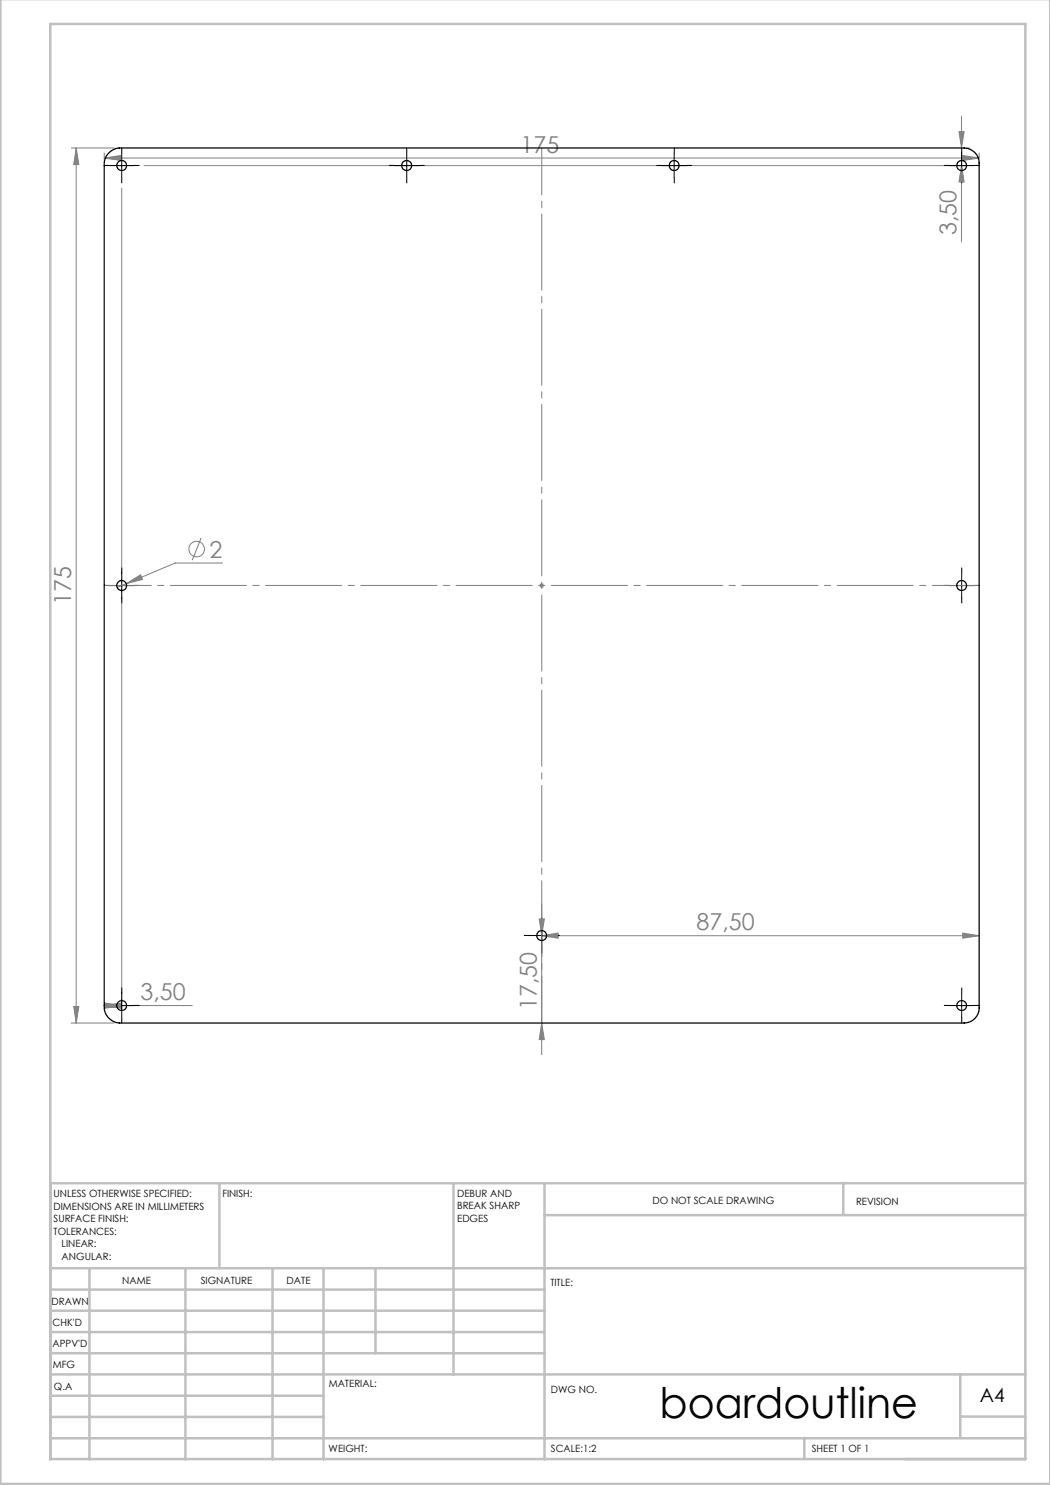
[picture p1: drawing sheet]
<svg xmlns="http://www.w3.org/2000/svg" width="210mm" height="297mm" viewBox="0 0 210 297" stroke-linecap="round" stroke-linejoin="round" font-family="sans-serif">
<g fill="none" stroke="#808080" stroke-width=".2">
<path d="M14.3 29.6h8.5M15.2 29.6v175M15.2 29.6l.6 3.3h-1.1zM20.8 31.6l3.3-.5v1zM20.8 30.6v1.5M20.8 31.6h175M24.3 37.6v164.5M28.8 33.1h164.5M191.8 26.3h1l-.5 3.3zM192.3 23.2v25.2M192.3 33.1l.5 3.3h-1zM192.5 31.1l3.3 .5-3.3 .5z"/>
<path d="M193.3 29.6h.6M195.8 30.6v1M25.3 116.7l2.8-1.7 .4 .9zM25.3 116.7l-1.9 .8M40.2 107.6l-1.7 4.4M44.5 112.6h-9.5l-9.7 4.1M107.8 117.1h1M108 116.8l.7 .7M108.3 116.6v1M108.7 116.8l-.7 .7M107.8 183.8h1.1l-.6 3.3zM108.3 180.8v30.2"/>
<path d="M108.3 187.1l3.3-.5v1zM108.3 187.1h87.5M192.5 186.6l3.3 .5-3.3 .5zM14.3 204.6h8.5M14.7 201.3h1.1l-.6 3.3zM20.8 201.1l3.3-.5v1zM20.8 202.1h.1M20.8 201.1h17.7M21 200.6l3.3 .5-3.3 .5zM108.3 204.6l.6 3.3h-1.1z"/>
<circle cx="39.3" cy="109.8" r="1.55"/>
</g>
<g fill="none" stroke="#c0c0c0" stroke-width=".5">
<path d="M.1 -.1v296.9h209.9v-296.9M10.1 4.8h195v287h-195zM43.9 236.6v17M90.7 236.6v38.3M108.9 236.6v55.3M168.7 236.6v6.3M205.1 236.6h-195v55.3M10.1 253.6h195M10.1 257.9h98.8M17.9 253.6v38.3M37.1 253.6v38.3M54.5 253.6v38.3"/>
<path d="M64.7 253.6v38.3M75.1 253.6v17M108.9 243h96.2M10.1 270.6h98.8M10.1 266.4h98.8M10.1 262.1h98.8M10.1 279.1h54.6M10.1 274.9h195M192.1 274.8v12.7M10.1 287.7h195M10.1 283.4h54.6M160.9 287.5v4.3"/>
<path d="M192.1 283.3h13"/>
</g>
<g fill="none" stroke="#000" stroke-width=".2" stroke-dasharray="15.2 1.3 1.3 1.3">
<path d="M21.9 33.1h-1M24.4 30.6v-1M24.4 35.6v1M26.9 33.1h1M78.9 33.1h-1M81.4 30.6v-1M81.4 35.6v1M83.9 33.1h1M132.4 33.1h-1M134.9 30.6v-1M134.9 35.6v1M137.4 33.1h1"/>
<path d="M189.9 33.1h-1M192.4 30.6v-1M192.4 35.6v1M194.9 33.1h1M21.9 117.1h-1M24.4 114.6v-1M24.4 119.6v1M26.9 117.1h1M189.9 117.1h-1M192.4 114.6v-1M192.4 119.6v1M194.9 117.1h1"/>
<path d="M24.4 198.6v-1M105.9 187.1h-1M108.4 184.6v-1M108.4 189.6v1M110.9 187.1h1M192.4 198.6v-1M21.9 201.1h-1M24.4 203.6v1M26.9 201.1h1M189.9 201.1h-1M192.4 203.6v1M194.9 201.1h1"/>
</g>
<g fill="none" stroke="#000" stroke-width=".2">
<path d="M21.8 33.1h5M24.3 30.6v5M78.8 33.1h5M81.4 30.6v5M132.3 33.1h5M134.8 30.6v5M189.8 33.1h5M192.3 30.6v5M21.8 117.1h5M24.3 114.6v5M189.8 117.1h5M192.3 114.6v5"/>
<path d="M24.3 198.6v5M105.8 187.1h5M108.3 184.6v5M192.3 198.6v5M21.8 201.1h5M189.8 201.1h5"/>
</g>
<path d="M108.4 29.6v175M20.9 117.1h175" fill="none" stroke="#808080" stroke-width=".2" stroke-dasharray="15.2 1.3 1.3 1.3" stroke-dashoffset="5.8"/>
<g fill="#808080">
<path d="M20.8 31.6l3.3-.5v1zM192.5 31.1l3.3 .5-3.3 .5zM20.8 201.1l3.3-.5v1zM21 200.6l3.3 .5-3.3 .5zM108.3 187.1l3.3-.5v1zM192.5 186.6l3.3 .5-3.3 .5zM25.3 116.7l3.2-.8-.4-.9z"/>
<path d="M15.2 29.6l.6 3.3h-1.1zM14.7 201.3h1.1l-.6 3.3zM191.8 26.3h1l-.5 3.3zM192.3 33.1l.5 3.3h-1zM107.8 183.8h1.1l-.6 3.3zM108.3 204.6l.6 3.3h-1.1z"/>
</g>
<g fill="none" stroke="#000" stroke-width=".25">
<path d="M21.6 30.7a3.3 3.3 0 0 1 2.2-1.1h169a3 3 0 0 1 3 3v169a3 3 0 0 1-3 3h-169a3.3 3.3 0 0 1-3-3.5v-168a3.2 3.2 0 0 1 .8-2.4z"/>
<circle cx="24.3" cy="33.1" r="1"/>
<circle cx="81.3" cy="33.1" r="1.01"/>
<circle cx="134.8" cy="33.1" r="1"/>
<circle cx="192.3" cy="33.1" r="1"/>
<circle cx="24.3" cy="117.1" r="1"/>
<circle cx="192.3" cy="117.1" r="1"/>
<circle cx="108.3" cy="187.1" r=".99"/>
<circle cx="24.3" cy="201.1" r=".99"/>
<circle cx="192.3" cy="201.1" r=".99"/>
</g>
<text font-size="8.5" x="131.9" y="283.5">boardoutline</text>
<g font-size="4.7" fill="#808080">
<text x="104.1" y="30.6">175</text>
<text x="191.3" y="47.1" transform="rotate(-90 191.3 47.1)">3,50</text>
<text x="41.9" y="111.5">2</text>
<text x="14.3" y="121" transform="rotate(-90 14.3 121)">175</text>
<text x="139.3" y="186.1">87,50</text>
<text x="28.1" y="200.1">3,50</text>
<text x="107.4" y="202" transform="rotate(-90 107.4 202)">17,50</text>
</g>
<text font-size="3.9" x="196" y="280.4">A4</text>
<g font-size="2">
<text x="10.7" y="239.5">UNLESS OTHERWISE SPECIFIED:</text>
<text x="44.5" y="239.5">FINISH:</text>
<text x="91.4" y="239.4">DEBUR AND</text>
<text x="10.7" y="242">DIMENSIONS ARE IN MILLIMETERS</text>
<text x="10.7" y="244.5">SURFACE FINISH:</text>
<text x="91.4" y="241.9">BREAK SHARP</text>
<text x="91.4" y="244.4">EDGES</text>
<text x="130.5" y="240.8">DO NOT SCALE DRAWING</text>
<text x="171.2" y="241">REVISION</text>
<text x="10.7" y="247">TOLERANCES:</text>
<text x="12.3" y="249.5">LINEAR:</text>
<text x="12.3" y="252">ANGULAR:</text>
<text x="24.4" y="256.9">NAME</text>
<text x="40.1" y="256.8">SIGNATURE</text>
<text x="57.3" y="256.8">DATE</text>
<text x="110.1" y="257.1">TITLE:</text>
<text x="10.3" y="260.9">DRAWN</text>
<text x="10.5" y="269.3">APPV'D</text>
<text x="10.5" y="265.2">CHK'D</text>
<text x="10.6" y="273.6">MFG</text>
<text x="10.8" y="278">Q.A</text>
<text x="65.8" y="277.4">MATERIAL:</text>
<text x="110.2" y="278.5">DWG NO.</text>
<text x="65.7" y="290.4">WEIGHT:</text>
<text x="110.2" y="290.5">SCALE:1:2</text>
<text x="162.4" y="290.4">SHEET 1 OF 1</text>
</g>
</svg>
